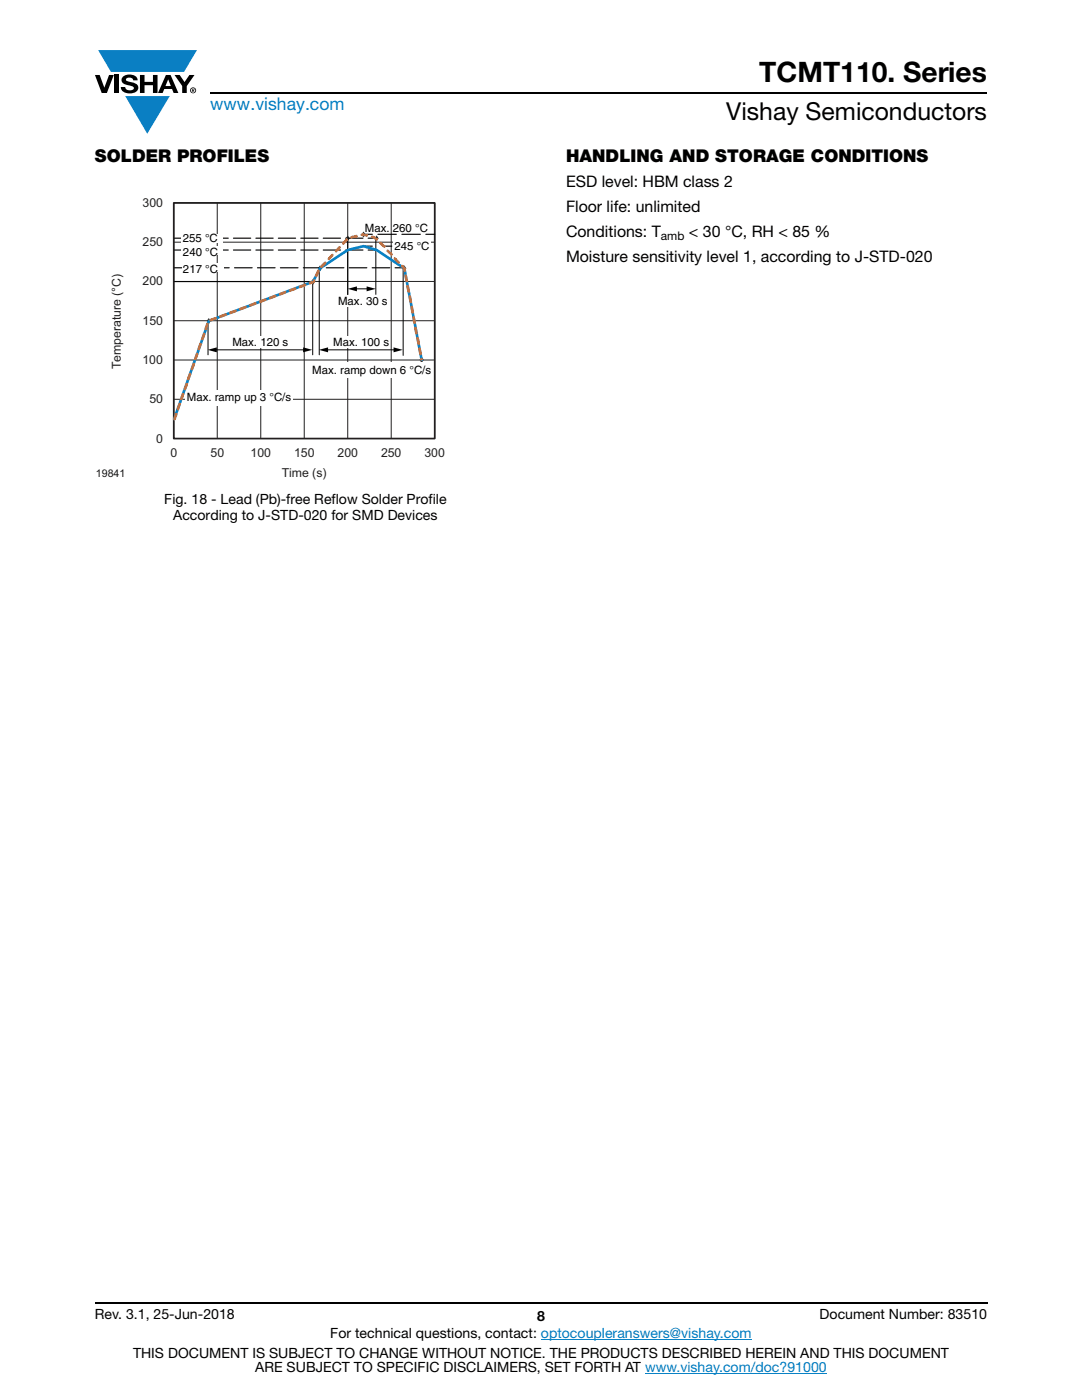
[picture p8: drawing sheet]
<svg xmlns="http://www.w3.org/2000/svg" width="216mm" height="279mm" viewBox="0 0 216 279" stroke-linecap="round" stroke-linejoin="round" font-family="sans-serif">
<g fill="#0a7fc3">
<path d="M19.6 10h19.7l-2.6 4.3h-1.1h-13.5z"/>
<path d="M25 19.2h8.9l-4.5 7.5z"/>
</g>
<g fill="#000">
<path d="M18.9 15h1l.9 2.5 1-2.5h.9l-1.4 3.6h-1zM22.9 15h.9v3.6h-.9zM24.6 15.3a2.1 2.1 0 0 1 2.8 .3l.1 .4h-.9a.79 .79 0 0 0-.7-.5 .79 .79 0 0 0-.8 .4l.3 .3 1 .2a1.08 1.08 0 0 1 1.2 1 1.08 1.08 0 0 1-1.1 1.2 1.73 1.73 0 0 1-2.4-1.2h.9a.96 .96 0 0 0 .8 .6 .96 .96 0 0 0 .9-.4 1.31 1.31 0 0 0-1.2-.6 1.03 1.03 0 0 1-1.1-.6 1.03 1.03 0 0 1 .2-1.1zM27.9 15h.9v1.3h1.7v-1.3h.9v3.6h-.9v-1.6h-1.7v1.6h-.9zM34.8 15h1.1l.9 1.4 1-1.4h1l-1.5 2.2v1.4h-.9v-1.4z"/>
<path d="M33.6 15.9l.5 1.3h-1.1zM33.1 15l-1.6 3.6h1l.3-.8h1.5l.3 .8h1l-1.6-3.6z"/>
<path d="M38.4 17.8h.2v.2h-.2zM38.3 17.7v.7h.1v-.3l.4 .3-.2-.3 .2-.2-.1-.2z"/>
<path d="M38.1 18a.46 .46 0 0 1 .9 0 .46 .46 0 0 1-.9 0zM37.9 18a.6 .6 0 0 0 1.2 0 .6 .6 0 0 0-1.2 0z"/>
</g>
<path d="M42 18.6h155M18.9 260h178.1" fill="none" stroke="#000" stroke-width=".36"/>
<path d="M107.9 267.3h42.1M128.7 274h36.3" fill="none" stroke="#007ec4" stroke-width=".2"/>
<path d="M19.1 35.9h83.7v60h-83.7z" fill="#fff"/>
<path d="M34.7 40.5h52v47h-52z" fill="none" stroke="#231f20" stroke-width=".34"/>
<path d="M34.7 40.5h52v47h-52zM34.7 48.3h52M34.7 56.2h52M43.4 40.5v47M52 40.5v47M60.7 40.5v47M69.4 40.5v47M78.1 40.5v47M34.7 64h52M34.7 71.8h52M34.7 79.7h52" fill="none" stroke="#231f20" stroke-width=".2"/>
<path d="M41.7 63.7l.2 .4-.2 .3-.3-.3z" fill="#2b2e30"/>
<path d="M41.9 64.1l-.2-.4-.3 .4 .3 .3" fill="none" stroke="#2b2e30" stroke-width=".3"/>
<path d="M62.5 55.9l.2 .3-.2 .3-.3-.3z" fill-rule="evenodd" fill="#2b2e30"/>
<path d="M62.5 55.9l.2 .3-.2 .3-.3-.3z" fill="none" stroke="#2b2e30" stroke-width=".3"/>
<path d="M63.9 53.2l.2 .4-.2 .3-.3-.3z" fill-rule="evenodd" fill="#2b2e30"/>
<path d="M63.9 53.2l.2 .4-.2 .3-.3-.3z" fill="none" stroke="#2b2e30" stroke-width=".3"/>
<path d="M69.4 47.2l.2 .4-.2 .3-.2-.3z" fill-rule="evenodd" fill="#2b2e30"/>
<path d="M69.4 47.2l.2 .4-.2 .3-.2-.3z" fill="none" stroke="#2b2e30" stroke-width=".3"/>
<path d="M72.5 46.5l.3 .3-.3 .3-.2-.3z" fill-rule="evenodd" fill="#2b2e30"/>
<path d="M72.5 46.5l.3 .3-.3 .3-.2-.3z" fill="none" stroke="#2b2e30" stroke-width=".3"/>
<path d="M75.1 47.2l.3 .4-.3 .3-.2-.3z" fill-rule="evenodd" fill="#2b2e30"/>
<path d="M75.1 47.2l.3 .4-.3 .3-.2-.3z" fill="none" stroke="#2b2e30" stroke-width=".3"/>
<path d="M80.7 53.2l.2 .4-.2 .3-.3-.3z" fill-rule="evenodd" fill="#2b2e30"/>
<path d="M80.7 53.2l.2 .4-.2 .3-.3-.3z" fill="none" stroke="#2b2e30" stroke-width=".3"/>
<path d="M84.1 71.5l.3 .3-.3 .3-.2-.3z" fill-rule="evenodd" fill="#2b2e30"/>
<path d="M84.1 71.5l.3 .3-.3 .3-.2-.3z" fill="none" stroke="#2b2e30" stroke-width=".35"/>
<path d="M34.8 56.2h27.7" fill="none" stroke="#000" stroke-width=".2"/>
<path d="M34.8 49.9h1.8M72.5 49.1h1.8M73.5 49.9h1.7M76.4 49.1h1.8" fill="none" stroke="#000" stroke-width=".23"/>
<path d="M72.4 49.9h-35.3" fill="none" stroke="#000" stroke-width=".23" stroke-dasharray="3.4 1"/>
<path d="M36.3 49.1h8.2v1.8h-8.2z" fill="#fff"/>
<path d="M34.8 53.4h1.8M78.8 53.4h1.8" fill="none" stroke="#000" stroke-width=".23"/>
<path d="M77.8 53.4h-40.7" fill="none" stroke="#000" stroke-width=".23" stroke-dasharray="3.5 1.1"/>
<path d="M36.3 52.4h8.3v1.8h-8.3z" fill="#fff"/>
<path d="M70.9 57.6h2.6" fill="none" stroke="#000" stroke-width=".2"/>
<path d="M69.4 57.6l1.8-.4v.9zM73.2 57.2l1.8 .4-1.8 .5z" fill="#000"/>
<path d="M34.8 47.5h1.8M72.5 46.8h1.8M73.5 47.5h1.7M85 46.8h1.7" fill="none" stroke="#000" stroke-width=".23"/>
<path d="M72.4 47.5h-35.3" fill="none" stroke="#000" stroke-width=".23" stroke-dasharray="3.4 1"/>
<path d="M75.4 46.8h9" fill="none" stroke="#000" stroke-width=".23" stroke-dasharray="3.7 1.1"/>
<g fill="#fff">
<path d="M36.3 46.6h8.2v1.8h-8.2z"/>
<path d="M78.4 48h7.6v2.2h-7.6z"/>
</g>
<path d="M62.4 56.1v14.7M63.7 53.6v17.2M69.4 47.6v11.2M75 47.8v11M80.4 53.4v17.5M41.5 64v6.8M42.9 69.8h17.9M65.1 69.8h13.8" fill="none" stroke="#000" stroke-width=".2"/>
<path d="M41.4 69.8l1.9-.5v1zM60.5 69.3l1.8 .5-1.8 .5zM63.6 69.8l1.9-.5v1zM78.5 69.3l1.9 .5-1.9 .5z" fill="#000"/>
<g fill="#fff">
<path d="M67.2 59h10.2v2.3h-10.2z"/>
<path d="M66.3 67.2h11.5v2.2h-11.5z"/>
<path d="M46.2 67.2h11.5v2.2h-11.5z"/>
<path d="M62.1 72.4h24.1v3h-24.1z"/>
<path d="M37 77.9h21.4v3h-21.4z"/>
</g>
<path d="M84.1 71.8l-3.4-18.2-5.6-3.7-2.6-.8-3.1 .8-5.5 3.7-1.4 2.6-20.8 7.9-7 19.6" fill="none" stroke="#0982c5" stroke-width=".53"/>
<path d="M34.8 83.7l6.9-19.7 20.9-7.7 1.3-2.8 5.5-6 2.8-.6a7.3 7.3 0 0 1 2.9 .8l3.1 3.1 2.5 2.9 3.4 18" fill="none" stroke="#f37328" stroke-width=".53" stroke-dasharray="1.1 1.1"/>
<text font-size="5.6" x="151.5" y="16.4">TCMT110. Series</text>
<text font-size="4.9" x="144.9" y="24">Vishay Semiconductors</text>
<text font-size="3.5" fill="#007ec4" x="42" y="21.9">www.vishay.com</text>
<g font-size="3.5">
<text x="18.9" y="32.3">SOLDER PROFILES</text>
<text x="112.9" y="32.3">HANDLING AND STORAGE CONDITIONS</text>
</g>
<g font-size="3.2">
<text x="112.9" y="37.4">ESD level: HBM class 2</text>
<text x="112.9" y="42.3">Floor life: unlimited</text>
<text x="112.9" y="47.3">Conditions: T</text>
<text x="137.5" y="47.3">&lt; 30 °C, RH &lt; 85 %</text>
<text x="112.9" y="52.2">Moisture sensitivity level 1, according to J-STD-020</text>
</g>
<g font-size="2.8">
<text x="32.8" y="100.6">Fig. 18 - Lead (Pb)-free Reflow Solder Profile</text>
<text x="34.6" y="103.8">According to J-STD-020 for SMD Devices</text>
<text x="18.9" y="263.3">Rev. 3.1, 25-Jun-2018</text>
<text x="107.2" y="263.6">8</text>
<text x="163.6" y="263.3">Document Number: 83510</text>
<text x="65.9" y="267.1">For technical questions, contact: optocoupleranswers@vishay.com</text>
<text x="26.5" y="271">THIS DOCUMENT IS SUBJECT TO CHANGE WITHOUT NOTICE. THE PRODUCTS DESCRIBED HEREIN AND THIS DOCUMENT</text>
<text x="50.9" y="273.8">ARE SUBJECT TO SPECIFIC DISCLAIMERS, SET FORTH AT www.vishay.com/doc?91000</text>
</g>
<g font-size="2.5" fill="#231f20">
<text x="28.5" y="41.3">300</text>
<text x="28.5" y="49.1">250</text>
<text x="28.4" y="57">200</text>
<text x="28.4" y="64.8">150</text>
<text x="24.1" y="73.6" transform="rotate(-90 24.1 73.6)">Temperature (°C)</text>
<text x="28.4" y="72.6">100</text>
<text x="29.8" y="80.5">50</text>
<text x="31.2" y="88.3">0</text>
<text x="34" y="91.3">0</text>
<text x="42" y="91.3">50</text>
<text x="50" y="91.3">100</text>
<text x="56.2" y="95.2">Time (s)</text>
<text x="58.7" y="91.3">150</text>
<text x="67.4" y="91.3">200</text>
<text x="76" y="91.3">250</text>
<text x="84.7" y="91.3">300</text>
</g>
<text font-size="2.4" x="131.9" y="47.9">amb</text>
<g font-size="2.3">
<text x="72.8" y="46.2">Max. 260 °C</text>
<text x="36.5" y="48.4">255 °C</text>
<text x="36.5" y="51">240 °C</text>
<text x="78.7" y="49.8">245 °C</text>
<text x="36.5" y="54.4">217 °C</text>
<text x="67.5" y="60.8">Max. 30 s</text>
<text x="46.4" y="69.1">Max. 120 s</text>
<text x="66.5" y="69.1">Max. 100 s</text>
<text x="62.3" y="74.7">Max. ramp down 6 °C/s</text>
<text x="37.3" y="80">Max. ramp up 3 °C/s</text>
</g>
<text font-size="2.1" fill="#121617" x="19.1" y="95.3">19841</text>
</svg>
